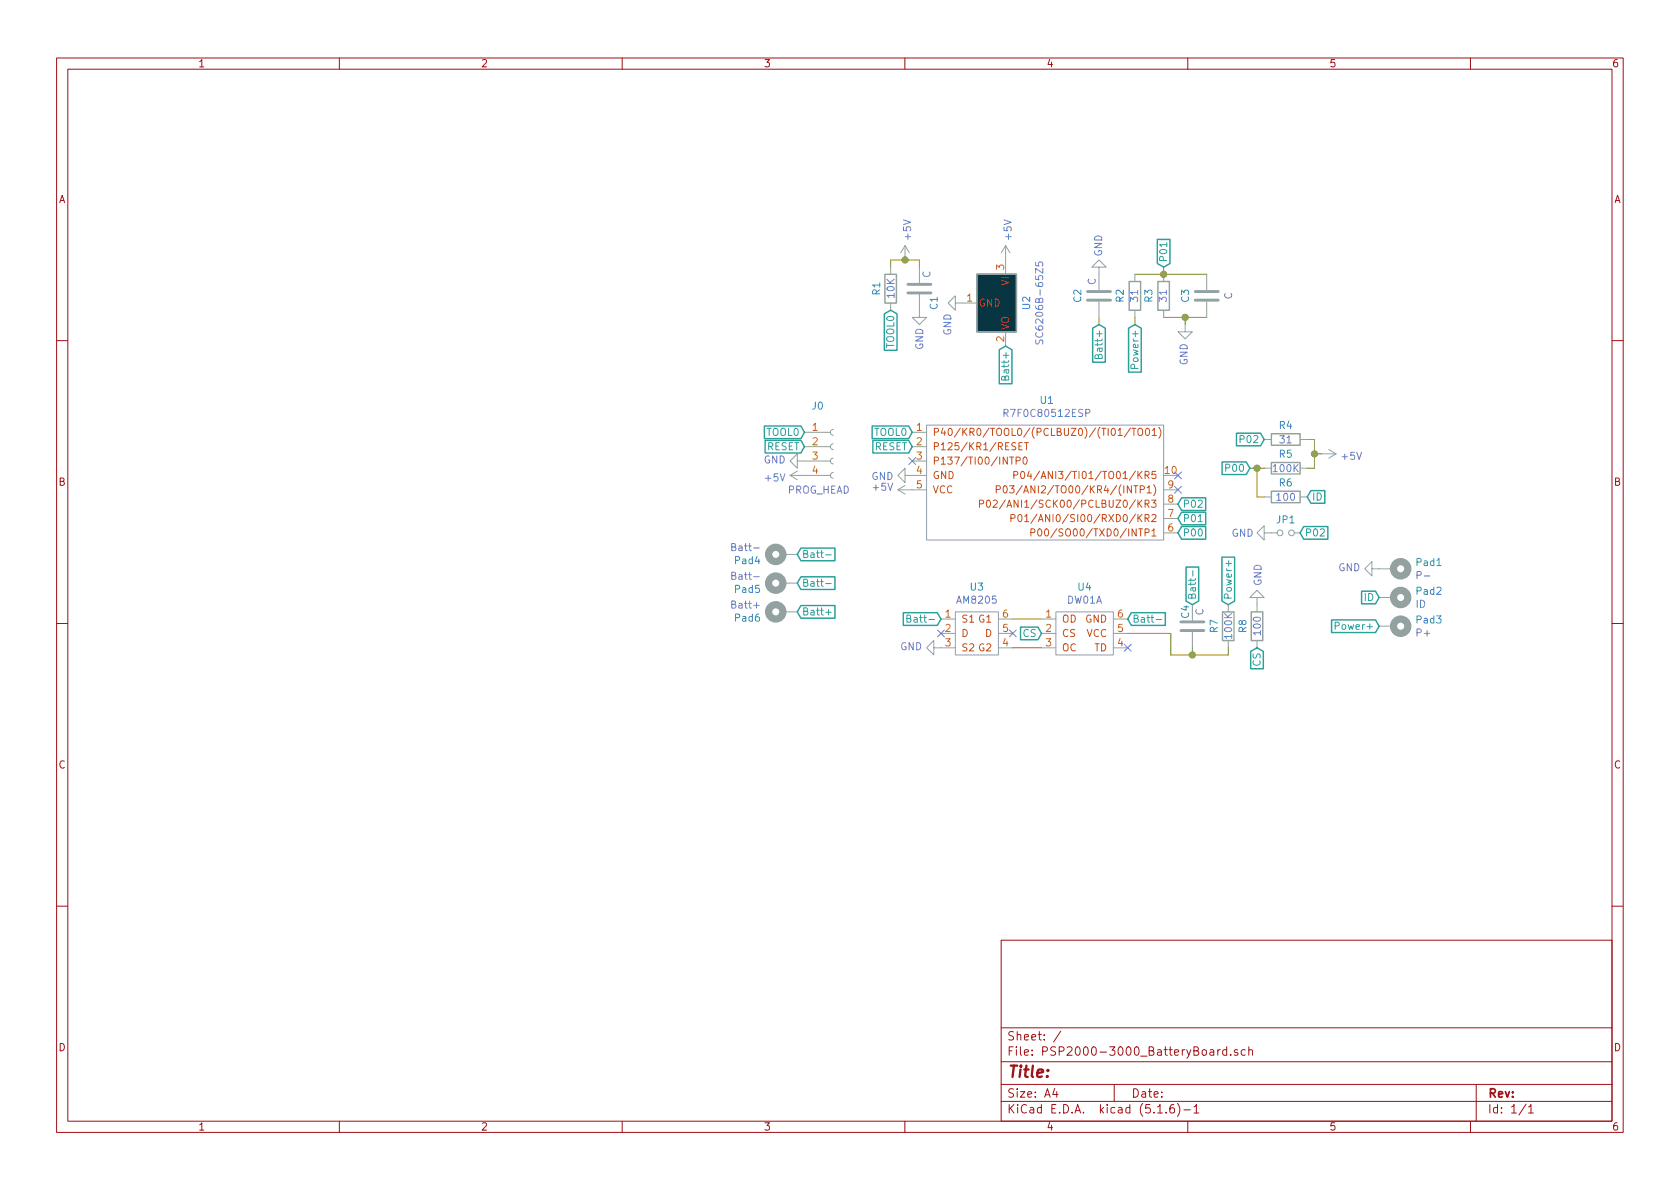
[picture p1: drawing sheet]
EESchema Schematic File Version 4
EELAYER 30 0
EELAYER END
$Descr A4 11693 8268
encoding utf-8
Sheet 1 1
Title ""
Date ""
Rev ""
Comp ""
Comment1 ""
Comment2 ""
Comment3 ""
Comment4 ""
$EndDescr
Text GLabel 5600 3000 0    50   Input ~ 0
TOOL0
Text GLabel 5600 3100 0    50   Input ~ 0
RESET
$Comp
L power:GND #PWR?
U 1 1
P 5600 3200
F 0 "#PWR?" H 5600 2950 50  0001 C CNN
F 1 "GND" V 5605 3072 50  0000 R CNN
F 2 "" H 5600 3200 50  0001 C CNN
F 3 "" H 5600 3200 50  0001 C CNN
	1    5600 3200
	0    1    -1   0   
$EndComp
$Comp
L power:+5V #PWR?
U 1 1
P 5600 3300
F 0 "#PWR?" H 5600 3150 50  0001 C CNN
F 1 "+5V" V 5615 3428 50  0000 L CNN
F 2 "" H 5600 3300 50  0001 C CNN
F 3 "" H 5600 3300 50  0001 C CNN
	1    5600 3300
	0    -1   1    0   
$EndComp
$Comp
L Regulator_Linear:MCP1700-3002E_SOT23 U2
U 1 1
P 7000 2100
F 0 "U2" H 7000 2249 50  0000 C CNN
F 1 "SC6206B-65Z5" H 7000 2340 50  0000 C CNN
F 2 "Package_TO_SOT_SMD:SOT-23" H 7000 2325 50  0001 C CNN
F 3 "http://ww1.microchip.com/downloads/en/DeviceDoc/20001826D.pdf" H 7000 2100 50  0001 C CNN
	1    7000 2100
	0    1    1    0   
$EndComp
Text GLabel 7900 2250 3    50   Input ~ 0
Power+
$Comp
L custom:AM8205 U3
U 1 1
P 6800 4400
F 0 "U3" H 6800 4725 50  0000 C CNN
F 1 "AM8205" H 6800 4634 50  0000 C CNN
F 2 "" H 6650 4350 50  0001 C CNN
F 3 "" H 6650 4350 50  0001 C CNN
	1    6800 4400
	1    0    0    -1  
$EndComp
$Comp
L custom:DW01A U4
U 1 1
P 7550 4400
F 0 "U4" H 7550 4725 50  0000 C CNN
F 1 "DW01A" H 7550 4634 50  0000 C CNN
F 2 "" H 7550 4400 50  0001 C CNN
F 3 "" H 7550 4400 50  0001 C CNN
	1    7550 4400
	1    0    0    -1  
$EndComp
$Comp
L Device:R R1
U 1 1
P 6200 2000
F 0 "R1" V 6100 2000 50  0000 C CNN
F 1 "10K" V 6200 2000 50  0000 C CNN
F 2 "" V 6130 2000 50  0001 C CNN
F 3 "~" H 6200 2000 50  0001 C CNN
	1    6200 2000
	1    0    0    -1  
$EndComp
$Comp
L Device:C C1
U 1 1
P 6400 2000
F 0 "C1" V 6500 1900 50  0000 C CNN
F 1 "C" V 6450 2100 50  0000 C CNN
F 2 "" H 6438 1850 50  0001 C CNN
F 3 "~" H 6400 2000 50  0001 C CNN
	1    6400 2000
	1    0    0    -1  
$EndComp
$Comp
L Device:R R7
U 1 1
P 8550 4350
F 0 "R7" V 8450 4350 50  0000 C CNN
F 1 "100K" V 8550 4350 50  0000 C CNN
F 2 "" V 8480 4350 50  0001 C CNN
F 3 "~" H 8550 4350 50  0001 C CNN
	1    8550 4350
	1    0    0    -1  
$EndComp
$Comp
L Device:C C4
U 1 1
P 8300 4350
F 0 "C4" V 8250 4450 50  0000 C CNN
F 1 "C" V 8350 4450 50  0000 C CNN
F 2 "" H 8338 4200 50  0001 C CNN
F 3 "~" H 8300 4350 50  0001 C CNN
	1    8300 4350
	1    0    0    -1  
$EndComp
Text GLabel 6200 2150 3    50   Input ~ 0
TOOL0
$Comp
L power:+5V #PWR?
U 1 1
P 6300 1800
F 0 "#PWR?" H 6300 1650 50  0001 C CNN
F 1 "+5V" V 6315 1928 50  0000 L CNN
F 2 "" H 6300 1800 50  0001 C CNN
F 3 "" H 6300 1800 50  0001 C CNN
	1    6300 1800
	1    0    0    -1  
$EndComp
Wire Wire Line
	6200 1850 6200 1800
Wire Wire Line
	6400 1800 6400 1850
Wire Wire Line
	6200 1800 6300 1800
$Comp
L power:GND #PWR?
U 1 1
P 6700 2100
F 0 "#PWR?" H 6700 1850 50  0001 C CNN
F 1 "GND" H 6850 2000 50  0000 C CNN
F 2 "" H 6700 2100 50  0001 C CNN
F 3 "" H 6700 2100 50  0001 C CNN
	1    6700 2100
	0    1    1    0   
$EndComp
$Comp
L Device:R R2
U 1 1
P 7900 2050
F 0 "R2" V 8000 2050 50  0000 C CNN
F 1 "31" V 7900 2050 50  0000 C CNN
F 2 "" V 7830 2050 50  0001 C CNN
F 3 "~" H 7900 2050 50  0001 C CNN
	1    7900 2050
	-1   0    0    1   
$EndComp
$Comp
L Device:C C2
U 1 1
P 7650 2050
F 0 "C2" V 7500 2050 50  0000 C CNN
F 1 "C" V 7600 2150 50  0000 C CNN
F 2 "" H 7688 1900 50  0001 C CNN
F 3 "~" H 7650 2050 50  0001 C CNN
	1    7650 2050
	1    0    0    -1  
$EndComp
$Comp
L power:GND #PWR?
U 1 1
P 7650 1900
F 0 "#PWR?" H 7650 1650 50  0001 C CNN
F 1 "GND" V 7650 1700 50  0000 C CNN
F 2 "" H 7650 1900 50  0001 C CNN
F 3 "" H 7650 1900 50  0001 C CNN
	1    7650 1900
	-1   0    0    1   
$EndComp
Wire Wire Line
	7900 2250 7900 2200
$Comp
L Device:R R3
U 1 1
P 8100 2050
F 0 "R3" V 8200 2050 50  0000 C CNN
F 1 "31" V 8100 2050 50  0000 C CNN
F 2 "" V 8030 2050 50  0001 C CNN
F 3 "~" H 8100 2050 50  0001 C CNN
	1    8100 2050
	-1   0    0    1   
$EndComp
Wire Wire Line
	7900 1900 8100 1900
$Comp
L Device:C C3
U 1 1
P 8400 2050
F 0 "C3" V 8250 2050 50  0000 C CNN
F 1 "C" V 8550 2050 50  0000 C CNN
F 2 "" H 8438 1900 50  0001 C CNN
F 3 "~" H 8400 2050 50  0001 C CNN
	1    8400 2050
	1    0    0    -1  
$EndComp
Connection ~ 8100 1900
$Comp
L power:GND #PWR?
U 1 1
P 6400 2150
F 0 "#PWR?" H 6400 1900 50  0001 C CNN
F 1 "GND" V 6400 1950 50  0000 C CNN
F 2 "" H 6400 2150 50  0001 C CNN
F 3 "" H 6400 2150 50  0001 C CNN
	1    6400 2150
	1    0    0    -1  
$EndComp
$Comp
L power:+5V #PWR?
U 1 1
P 7000 1800
F 0 "#PWR?" H 7000 1650 50  0001 C CNN
F 1 "+5V" V 7015 1928 50  0000 L CNN
F 2 "" H 7000 1800 50  0001 C CNN
F 3 "" H 7000 1800 50  0001 C CNN
	1    7000 1800
	1    0    0    -1  
$EndComp
Connection ~ 6300 1800
Wire Wire Line
	6300 1800 6400 1800
Text GLabel 7000 2400 3    50   Input ~ 0
Batt+
Wire Wire Line
	7650 2250 7650 2200
Text GLabel 7650 2250 3    50   Input ~ 0
Batt+
Wire Wire Line
	8100 2200 8250 2200
Wire Wire Line
	8250 2200 8250 2250
Connection ~ 8250 2200
Wire Wire Line
	8250 2200 8400 2200
Wire Wire Line
	8100 1900 8400 1900
$Comp
L Device:R R4
U 1 1
P 8950 3050
F 0 "R4" V 8850 3050 50  0000 C CNN
F 1 "31" V 8950 3050 50  0000 C CNN
F 2 "" V 8880 3050 50  0001 C CNN
F 3 "~" H 8950 3050 50  0001 C CNN
	1    8950 3050
	0    1    1    0   
$EndComp
$Comp
L Device:R R5
U 1 1
P 8950 3250
F 0 "R5" V 8850 3250 50  0000 C CNN
F 1 "100K" V 8950 3250 50  0000 C CNN
F 2 "" V 8880 3250 50  0001 C CNN
F 3 "~" H 8950 3250 50  0001 C CNN
	1    8950 3250
	0    1    1    0   
$EndComp
$Comp
L Device:R R6
U 1 1
P 8950 3450
F 0 "R6" V 8850 3450 50  0000 C CNN
F 1 "100" V 8950 3450 50  0000 C CNN
F 2 "" V 8880 3450 50  0001 C CNN
F 3 "~" H 8950 3450 50  0001 C CNN
	1    8950 3450
	0    1    1    0   
$EndComp
Wire Wire Line
	8800 3450 8750 3450
Wire Wire Line
	8750 3450 8750 3250
Wire Wire Line
	8750 3250 8800 3250
Wire Wire Line
	9100 3250 9150 3250
Wire Wire Line
	9150 3250 9150 3150
Wire Wire Line
	9150 3050 9100 3050
Text GLabel 8700 3250 0    50   Input ~ 0
P00
Wire Wire Line
	8700 3250 8750 3250
Connection ~ 8750 3250
Text GLabel 8800 3050 0    50   Input ~ 0
P02
$Comp
L power:+5V #PWR?
U 1 1
P 9200 3150
F 0 "#PWR?" H 9200 3000 50  0001 C CNN
F 1 "+5V" V 9215 3278 50  0000 L CNN
F 2 "" H 9200 3150 50  0001 C CNN
F 3 "" H 9200 3150 50  0001 C CNN
	1    9200 3150
	0    1    1    0   
$EndComp
Wire Wire Line
	9150 3150 9200 3150
Connection ~ 9150 3150
Wire Wire Line
	9150 3150 9150 3050
Text GLabel 8100 1850 1    50   Input ~ 0
P01
Wire Wire Line
	8100 1900 8100 1850
Text GLabel 9100 3450 2    50   Input ~ 0
ID
Text GLabel 9600 4350 0    50   Input ~ 0
Power+
Text GLabel 9600 4150 0    50   Input ~ 0
ID
$Comp
L Device:Jumper_NO_Small JP1
U 1 1
P 8950 3700
F 0 "JP1" H 8950 3793 50  0000 C CNN
F 1 "Jumper_NO_Small" H 8950 3794 50  0001 C CNN
F 2 "" H 8950 3700 50  0001 C CNN
F 3 "~" H 8950 3700 50  0001 C CNN
	1    8950 3700
	1    0    0    -1  
$EndComp
Text GLabel 9050 3700 2    50   Input ~ 0
P02
$Comp
L power:GND #PWR?
U 1 1
P 8850 3700
F 0 "#PWR?" H 8850 3450 50  0001 C CNN
F 1 "GND" V 8850 3500 50  0000 C CNN
F 2 "" H 8850 3700 50  0001 C CNN
F 3 "" H 8850 3700 50  0001 C CNN
	1    8850 3700
	0    1    1    0   
$EndComp
Text GLabel 6550 4300 0    50   Input ~ 0
Batt-
$Comp
L Mechanical:MountingHole_Pad Pad1
U 1 1
P 9700 3950
F 0 "Pad1" V 9654 4100 50  0000 L CNN
F 1 "P-" V 9745 4100 50  0000 L CNN
F 2 "" H 9700 3950 50  0001 C CNN
F 3 "~" H 9700 3950 50  0001 C CNN
	1    9700 3950
	0    1    1    0   
$EndComp
$Comp
L Mechanical:MountingHole_Pad Pad2
U 1 1
P 9700 4150
F 0 "Pad2" V 9654 4300 50  0000 L CNN
F 1 "ID" V 9745 4300 50  0000 L CNN
F 2 "" H 9700 4150 50  0001 C CNN
F 3 "~" H 9700 4150 50  0001 C CNN
	1    9700 4150
	0    1    1    0   
$EndComp
$Comp
L Mechanical:MountingHole_Pad Pad3
U 1 1
P 9700 4350
F 0 "Pad3" V 9654 4500 50  0000 L CNN
F 1 "P+" V 9745 4500 50  0000 L CNN
F 2 "" H 9700 4350 50  0001 C CNN
F 3 "~" H 9700 4350 50  0001 C CNN
	1    9700 4350
	0    1    1    0   
$EndComp
$Comp
L Mechanical:MountingHole_Pad Pad4
U 1 1
P 5450 3850
F 0 "Pad4" V 5404 4000 50  0000 L CNN
F 1 "Batt-" V 5495 4000 50  0000 L CNN
F 2 "" H 5450 3850 50  0001 C CNN
F 3 "~" H 5450 3850 50  0001 C CNN
	1    5450 3850
	0    -1   -1   0   
$EndComp
Text GLabel 5550 3850 2    50   Input ~ 0
Batt-
$Comp
L Mechanical:MountingHole_Pad Pad5
U 1 1
P 5450 4050
F 0 "Pad5" V 5404 4200 50  0000 L CNN
F 1 "Batt-" V 5495 4200 50  0000 L CNN
F 2 "" H 5450 4050 50  0001 C CNN
F 3 "~" H 5450 4050 50  0001 C CNN
	1    5450 4050
	0    -1   -1   0   
$EndComp
Text GLabel 5550 4050 2    50   Input ~ 0
Batt-
$Comp
L Mechanical:MountingHole_Pad Pad6
U 1 1
P 5450 4250
F 0 "Pad6" V 5404 4400 50  0000 L CNN
F 1 "Batt+" V 5495 4400 50  0000 L CNN
F 2 "" H 5450 4250 50  0001 C CNN
F 3 "~" H 5450 4250 50  0001 C CNN
	1    5450 4250
	0    -1   -1   0   
$EndComp
Text GLabel 5550 4250 2    50   Input ~ 0
Batt+
NoConn ~ 6550 4400
NoConn ~ 7050 4400
Wire Wire Line
	7050 4300 7250 4300
Wire Wire Line
	7050 4500 7250 4500
Text GLabel 7250 4400 0    50   Input ~ 0
CS
$Comp
L Device:R R8
U 1 1
P 8750 4350
F 0 "R8" V 8650 4350 50  0000 C CNN
F 1 "100" V 8750 4350 50  0000 C CNN
F 2 "" V 8680 4350 50  0001 C CNN
F 3 "~" H 8750 4350 50  0001 C CNN
	1    8750 4350
	1    0    0    -1  
$EndComp
Text GLabel 8750 4500 3    50   Input ~ 0
CS
$Comp
L power:GND #PWR?
U 1 1
P 9600 3950
F 0 "#PWR?" H 9600 3700 50  0001 C CNN
F 1 "GND" V 9605 3822 50  0000 R CNN
F 2 "" H 9600 3950 50  0001 C CNN
F 3 "" H 9600 3950 50  0001 C CNN
	1    9600 3950
	0    1    -1   0   
$EndComp
$Comp
L power:GND #PWR?
U 1 1
P 6550 4500
F 0 "#PWR?" H 6550 4250 50  0001 C CNN
F 1 "GND" V 6555 4372 50  0000 R CNN
F 2 "" H 6550 4500 50  0001 C CNN
F 3 "" H 6550 4500 50  0001 C CNN
	1    6550 4500
	0    1    -1   0   
$EndComp
$Comp
L power:GND #PWR?
U 1 1
P 8250 2250
F 0 "#PWR?" H 8250 2000 50  0001 C CNN
F 1 "GND" V 8255 2122 50  0000 R CNN
F 2 "" H 8250 2250 50  0001 C CNN
F 3 "" H 8250 2250 50  0001 C CNN
	1    8250 2250
	-1   0    0    -1  
$EndComp
$Comp
L power:GND #PWR?
U 1 1
P 8750 4200
F 0 "#PWR?" H 8750 3950 50  0001 C CNN
F 1 "GND" V 8755 4072 50  0000 R CNN
F 2 "" H 8750 4200 50  0001 C CNN
F 3 "" H 8750 4200 50  0001 C CNN
	1    8750 4200
	1    0    0    1   
$EndComp
Text GLabel 7850 4300 2    50   Input ~ 0
Batt-
NoConn ~ 7850 4500
Wire Wire Line
	7850 4400 8150 4400
Wire Wire Line
	8150 4400 8150 4550
Wire Wire Line
	8150 4550 8300 4550
Wire Wire Line
	8300 4550 8300 4500
Text GLabel 8300 4200 1    50   Input ~ 0
Batt-
Wire Wire Line
	8300 4550 8550 4550
Wire Wire Line
	8550 4550 8550 4500
Connection ~ 8300 4550
Text GLabel 8550 4200 1    50   Input ~ 0
Power+
NoConn ~ 8200 3300
NoConn ~ 8200 3400
NoConn ~ 6350 3200
Text GLabel 8200 3600 2    50   Input ~ 0
P01
Text GLabel 8200 3500 2    50   Input ~ 0
P02
Text GLabel 8200 3700 2    50   Input ~ 0
P00
$Comp
L custom:R7F0C80512ESP U1
U 1 1
P 7250 3300
F 0 "U1" H 7287 3825 50  0000 C CNN
F 1 "R7F0C80512ESP" H 7287 3734 50  0000 C CNN
F 2 "" H 6900 3300 50  0001 C CNN
F 3 "" H 6900 3300 50  0001 C CNN
	1    7250 3300
	1    0    0    -1  
$EndComp
$Comp
L power:+5V #PWR?
U 1 1
P 6350 3400
F 0 "#PWR?" H 6350 3250 50  0001 C CNN
F 1 "+5V" V 6365 3528 50  0000 L CNN
F 2 "" H 6350 3400 50  0001 C CNN
F 3 "" H 6350 3400 50  0001 C CNN
	1    6350 3400
	0    -1   -1   0   
$EndComp
$Comp
L power:GND #PWR?
U 1 1
P 6350 3300
F 0 "#PWR?" H 6350 3050 50  0001 C CNN
F 1 "GND" V 6355 3172 50  0000 R CNN
F 2 "" H 6350 3300 50  0001 C CNN
F 3 "" H 6350 3300 50  0001 C CNN
	1    6350 3300
	0    1    1    0   
$EndComp
Text GLabel 6350 3100 0    50   Input ~ 0
RESET
Text GLabel 6350 3000 0    50   Input ~ 0
TOOL0
$Comp
L Connector:Conn_01x04_Female J0
U 1 1
P 5800 3100
F 0 "J0" H 5692 3385 50  0000 C CNN
F 1 "PROG_HEAD" H 5700 2800 50  0000 C CNN
F 2 "" H 5800 3100 50  0001 C CNN
F 3 "~" H 5800 3100 50  0001 C CNN
	1    5800 3100
	1    0    0    -1  
$EndComp
$EndSCHEMATC
